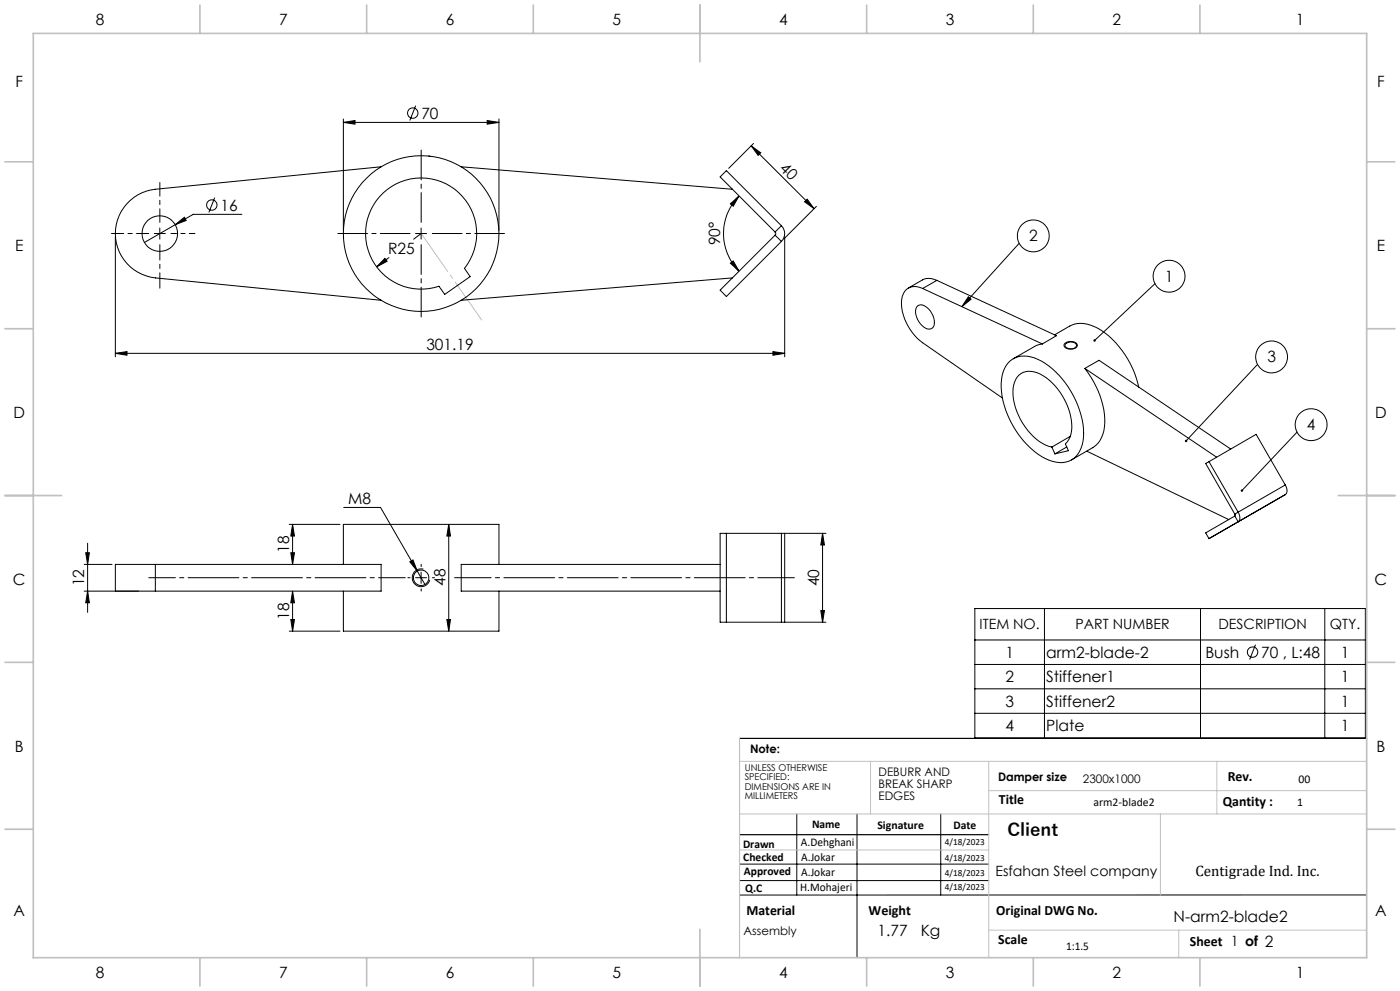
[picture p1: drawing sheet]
<svg xmlns="http://www.w3.org/2000/svg" width="420mm" height="297mm" viewBox="0 0 420 297" stroke-linecap="round" stroke-linejoin="round" font-family="sans-serif">
<g fill="none" stroke="#000" stroke-width=".3">
<path d="M103 36.7l3.5-.6v1.1zM103 35.7v33.3M103 36.7h46.7M124.7 31.7l-1.8 4.4M146.2 36.1l3.5 .6-3.5 .5zM149.7 35.7v33.3M64.4 59.2l-1.7 4.5M114.3 50l-67.7 6.7a13.4 13.4 0 0 0-12 13.3 13.4 13.4 0 0 0 12 13.3l67.7 6.7M115 57.8a16.7 16.7 0 0 1 22.7 0 16.7 16.7 0 0 1 1.6 22.6l1.7 2.5-7.6 5.3-1.7-2.4a16.7 16.7 0 0 1-19.7-7.2 16.7 16.7 0 0 1 3-20.8zM128.7 46.8h.1M138.4 50l81.3 6.7M221.7 58.7a16 16 0 0 0 0 22.6"/>
<path d="M225.4 43.7l2.8 2.1-.8 .8zM225.4 43.7l18.8 18.8M226.1 43l-7.5 7.4M34.6 71v35.9M46.3 70h3.3M47.9 68.3v3.4M52.6 67.3l2.7-2.2 .5 1zM72.6 64.2h-14.6l-14.7 8.5M115.5 77.4l.6 .9-3.1 1.7zM116.7 77.2l-3.7 2.8M124.7 70h3.3M126.3 70l-2.2 1.7"/>
<path d="M126.3 68.3v3.4M219.1 61.1l2.6-2.4-1.7 3.1zM219.1 78.9l.9-.7 1.7 3.1zM232.5 69.5l.2 .4-.2 .6M232.5 70.5l-16.5 16.5 1.9 1.9 16.5-16.5M232.5 70.5l1.9 1.9M234.4 67.7a3.3 3.3 0 0 1 0 4.7M234.4 67.7l-16.5-16.6-1.9 1.9 16.5 16.5M234.4 67.7l-1.9 1.8M235.4 71v35.9M241.4 60.5l.7-.8 2.1 2.8zM244.9 61.8l-9.8 9.8"/>
<path d="M305.8 72.9l-17.2 19M219.7 83.3l-81.3 6.7M275.3 91.7a2.99 2.99 0 0 1 3.9 1.6 4.5 4.5 0 0 1 .7 4.8 2.21 2.21 0 0 1-3.3-.6 5.3 5.3 0 0 1-1.6-5.5zM276.8 86.5a4.1 4.1 0 0 0-4.5-.1 4.1 4.1 0 0 0-1.9 4 15.6 15.6 0 0 0 6.4 12.3l23.9 16.6M276.8 86.5l35.9 16.6M281.1 84a4.7 4.7 0 0 0-4.3-.1l-4.3 2.4M281.1 84l35.8 16.6-4.2 2.5M281.1 84l-4.3 2.5M290.5 88.9l.8 .8-2.7 2.2zM346.5 85l-18.1 17.1M34.6 105.9l3.5-.5v1.1zM34.6 105.9h200.8"/>
<path d="M231.9 105.4l3.5 .5-3.5 .6zM303 108.2a8.1 8.1 0 0 1 9.5 0 27 27 0 0 1 12.5 22.9 7.3 7.3 0 0 1-6.3 7.5 14.7 14.7 0 0 1-10.5-5.3 26.5 26.5 0 0 1-7.7-19.6 8.6 8.6 0 0 1 2.5-5.5zM312.7 103.1l-1.8 .4-6.9 4M316.4 100.4l4.5-2.7a9.3 9.3 0 0 1 9.6 1.4 28.2 28.2 0 0 1 11.1 16.9M319.4 102.9a2.51 2.51 0 0 1 3.8 .6 2.43 2.43 0 0 1-3.8 .5l-.2-.6zM319.7 103a2.1 2.1 0 0 1 3.3 .5 2.05 2.05 0 0 1-3.5 .1zM325.4 110.4a24.8 24.8 0 0 1 5.8 18.7l-.4 1.1a6.8 6.8 0 0 1-3 4l-6.3 3.6M325.4 110.4l39.6 26.6M325.4 110.4l4.3-2.4 39.5 26.6M377.3 109.2l-21.5 22.9M315.6 134a16.1 16.1 0 0 1-10-9.5 12.9 12.9 0 0 1-.9-10.7 5.1 5.1 0 0 1 7.3-1.7 18.9 18.9 0 0 1 9.5 17.1 6.2 6.2 0 0 1-1.9 3.8l.9 2.1-4 .9M315.6 134l.9 2"/>
<path d="M320 133.9l-3.5 2.1M321.1 130.8l-5.5 3.2M326 135.2l42.6 20.5M362.7 138.4l14.1-8.2 8.8 15.1M362.7 138.4l8.7 15.1M362.7 138.4l-1 .5 8.8 15.2M389.1 129.5l-16.5 17.5M86.8 157.2h15.2M87.8 157.2l.5 3.5h-1.1zM87.8 157.2v12M103.1 152.1h11.1l13.3 23.1M134.6 157.2l.5 3.5h-1z"/>
<path d="M134.6 157.2v32M217.9 159.8v26.7M234.4 159.8h1M234.4 159.8h-18.4v26.7h18.4M234.4 159.8v26.7M235.4 159.8h12.4M235.4 159.8v26.7M246.8 159.8v26.7M246.8 159.8l.5 3.5h-1.1zM370.5 154.1v.6M370.5 154.7l.9 1.7M371.4 153.5a2.17 2.17 0 0 1 0 2.9"/>
<path d="M371.4 153.5l-.9 .6M376.8 153.3l-14.1 8.1-1-1.7 8.8-5M385.6 145.3a2.18 2.18 0 0 1 0 2.9l-14.2 8.2M385.6 145.3l-14.2 8.2M25.3 169.2h8.3M25.3 177.2h16.3M25.7 165.7h1.1l-.5 3.5zM26.3 177.2l.5 3.5h-1.1zM26.3 162.8v20.7M46.6 169.2h-12v8h12M46.6 169.2h67.7v8h-67.7M46.6 169.2v8"/>
<path d="M87.2 165.7h1.1l-.5 3.5zM87.8 177.2l.5 3.5h-1.1zM87.8 177.2v12M103 169.2v-12h46.7v12M103 177.2v12h46.7v-12M122.9 168.4l1-.6 1.3 3.3zM124.7 173.1h3.3M126.3 171.5v3.3M127 170.6a2.66 2.66 0 0 0-3.2 1.8 2.66 2.66 0 0 0 1.8 3.3 2.66 2.66 0 0 0 3.3-1.9M216 169.2h-77.6v8h77.6M86.8 189.2h15.2M87.2 185.7h1.1l-.5 3.5z"/>
<path d="M134.1 185.7h1l-.5 3.5zM234.4 186.5h1M235.4 186.5h12.4M246.2 183h1.1l-.5 3.5zM292.5 182.4h117.1v38.7h-117.1zM292.5 191.8h117.1M292.5 199.1h117.1M313.3 182.4v38.7M360.2 182.4v38.7M376.7 193.2l-1.8 4.5M397.4 182.4v38.7M292.5 206.4h117.1"/>
<path d="M292.5 213.8h117.1M221.9 259h74.7M239 243.9v24.3M257.1 243.9v43.1M282.2 243.9v24.3M221.9 263.9h74.7M410 268.2h-188.1"/>
<circle cx="123.8" cy="33.9" r="1.55"/>
<circle cx="47.9" cy="70" r="5.3"/>
<circle cx="63.5" cy="61.4" r="1.55"/>
<circle cx="126.4" cy="70" r="23.3"/>
<circle cx="310" cy="70.7" r="4.8"/>
<circle cx="350.7" cy="82.8" r="4.8"/>
<circle cx="381.5" cy="107" r="4.8"/>
<circle cx="393.3" cy="127.3" r="4.8"/>
<circle cx="126.3" cy="173.1" r="2.33"/>
<circle cx="375.8" cy="195.4" r="1.56"/>
</g>
<path d="M121.6 173.1h-77" fill="none" stroke="#000" stroke-width=".3" stroke-dasharray="15.2 1.3 1.3 1.3" stroke-dashoffset="7.3"/>
<path d="M238.3 173.1h-101.9" fill="none" stroke="#000" stroke-width=".3" stroke-dasharray="15.2 1.3 1.3 1.3" stroke-dashoffset="4.3"/>
<path d="M221.9 221.3h188.1M221.9 250.2h74.7" fill="none" stroke="#000" stroke-width=".35"/>
<path d="M126.4 70l18.1 25.9" fill="none" stroke="#c0c0c0" stroke-width=".3" stroke-dasharray="15.2 1.3 1.3 1.3" stroke-dashoffset="1.3"/>
<path d="M221.9 228.2h188.1M261.2 228.2v15.7M296.6 228.2v58.8M296.6 237h113.4M365.1 228.2v15.7M221.9 243.9h188.1M221.9 254.7h74.7M348.1 243.9v24.3M296.6 278.8h113.4M353.6 278.8v8.2" fill="none" stroke="#c0c0c0" stroke-width=".3"/>
<path d="M221.9 221.3v65.7" fill="none" stroke="#c0c0c0" stroke-width=".35"/>
<g fill="none" stroke="#c0c0c0" stroke-width=".5">
<path d="M10 10h400v277h-400zM60 1.5v8.5M110 1.5v8.5M160 1.5v8.5M210 1.5v17M260 1.5v8.5M310 1.5v8.5M360 1.5v8.5M1.5 48.5h8.5M410 48.5h8.5M1.5 98.5h8.5M410 98.5h8.5"/>
<path d="M1.5 148.5h17M401.5 148.5h17M1.5 198.5h8.5M410 198.5h8.5M1.5 248.5h8.5M410 248.5h8.5M210 278.5v17M60 287v8.5M110 287v8.5M160 287v8.5M260 287v8.5M310 287v8.5"/>
<path d="M360 287v8.5"/>
</g>
<path d="M123 70h-21.6M126.4 66.7v-21.7M126.4 73.3v21.7M129.7 70h21.7" fill="none" stroke="#000" stroke-width=".3" stroke-dasharray="15.2 1.3 1.3 1.3" stroke-dashoffset="6.3"/>
<path d="M48 66.7v-12" fill="none" stroke="#000" stroke-width=".3" stroke-dasharray="15.2 1.3 1.3 1.3" stroke-dashoffset="11.2"/>
<path d="M44.6 70h-11.2" fill="none" stroke="#000" stroke-width=".3" stroke-dasharray="15.2 1.3 1.3 1.3" stroke-dashoffset="11.6"/>
<path d="M48 73.3v13.1" fill="none" stroke="#000" stroke-width=".3" stroke-dasharray="15.2 1.3 1.3 1.3" stroke-dashoffset="10.6"/>
<path d="M51.3 70h7.2" fill="none" stroke="#000" stroke-width=".3" stroke-dasharray="15.2 1.3 1.3 1.3" stroke-dashoffset="13.6"/>
<path d="M123 173.1h-.6M126.4 169.8v-.7M126.4 176.5v.6M129.7 173.1h.7" fill="none" stroke="#000" stroke-width=".3" stroke-dasharray="15.2 1.3 1.3 1.3"/>
<g fill="#000">
<path d="M103 36.7l3.5-.6v1.1zM146.2 36.1l3.5 .6-3.5 .5zM115.5 77.4l-2.5 2.6 3.1-1.7zM52.6 67.3l3.2-1.2-.5-1zM122.9 168.4l2.3 2.7-1.3-3.3z"/>
<path d="M219.1 61.1l2.6-2.4-1.7 3.1zM219.1 78.9l.9-.7 1.7 3.1zM134.6 157.2l.5 3.5h-1zM134.1 185.7h1l-.5 3.5zM25.7 165.7h1.1l-.5 3.5zM26.3 177.2l.5 3.5h-1.1z"/>
<path d="M241.4 60.5l.7-.8 2.1 2.8zM225.4 43.7l2.8 2.1-.8 .8z"/>
<path d="M34.6 105.9l3.5-.5v1.1zM231.9 105.4l3.5 .5-3.5 .6z"/>
<path d="M355.6 131.9v.5l.2-.3-.2 .3a.38 .38 0 0 0 .5 0 .38 .38 0 0 0 0-.5 .38 .38 0 0 0-.5 0zM328.1 101.8v.5l.3-.2-.3 .2a.37 .37 0 0 0 .6 0 .37 .37 0 0 0-.1-.6 .37 .37 0 0 0-.5 .1zM290.5 88.9l.8 .8-2.7 2.2zM372.3 146.8v.5l.3-.3-.3 .3a.37 .37 0 0 0 .6 0 .37 .37 0 0 0-.1-.6 .37 .37 0 0 0-.5 .1z"/>
<path d="M246.8 159.8l.5 3.5h-1.1zM246.2 183h1.1l-.5 3.5z"/>
<path d="M87.2 165.7h1.1l-.5 3.5zM87.8 157.2l.5 3.5h-1.1zM87.2 185.7h1.1l-.5 3.5zM87.8 177.2l.5 3.5h-1.1z"/>
</g>
<text font-size="5.3" x="302.2" y="250.7">Client</text>
<g font-size="4.7">
<text x="28.7" y="7.6">8</text>
<text x="83.7" y="7.6">7</text>
<text x="133.7" y="7.6">6</text>
<text x="183.7" y="7.6">5</text>
<text x="233.7" y="7.6">4</text>
<text x="283.7" y="7.6">3</text>
<text x="333.7" y="7.6">2</text>
<text x="388.7" y="7.6">1</text>
<text x="4.6" y="26.1">F</text>
<text x="413.1" y="26.1">F</text>
<text x="126.4" y="35.6">70</text>
<text x="233.7" y="50.6" transform="rotate(45 233.7 50.6)">40</text>
<text x="66.1" y="63.1">16</text>
<text x="4.5" y="75.3">E</text>
<text x="116.4" y="76.2">R25</text>
<text x="216.1" y="73.5" transform="rotate(-90 216.1 73.5)">90°</text>
<text x="308.7" y="72.3">2</text>
<text x="413" y="75.3">E</text>
<text x="349.4" y="84.4">1</text>
<text x="127.9" y="104.9">301.19</text>
<text x="380.2" y="108.6">3</text>
<text x="4" y="125.3">D</text>
<text x="412.5" y="125.3">D</text>
<text x="392.1" y="128.9">4</text>
<text x="104.4" y="151">M8</text>
<text x="86.8" y="165.7" transform="rotate(-90 86.8 165.7)">18</text>
<text x="3.9" y="175.3">C</text>
<text x="25.3" y="175.7" transform="rotate(-90 25.3 175.7)">12</text>
<text x="133.6" y="175.5" transform="rotate(-90 133.6 175.5)">48</text>
<text x="245.8" y="175.7" transform="rotate(-90 245.8 175.7)">40</text>
<text x="412.4" y="175.3">C</text>
<text x="86.8" y="185.7" transform="rotate(-90 86.8 185.7)">18</text>
<text x="301.6" y="197.2">1</text>
<text x="313.8" y="197.2">arm2-blade-2</text>
<text x="361.6" y="197.2">Bush</text>
<text x="378.4" y="197.2">70 , L:48</text>
<text x="402.3" y="197.2">1</text>
<text x="301.6" y="204.4">2</text>
<text x="313.8" y="204.4">Stiffener1</text>
<text x="402.3" y="204.4">1</text>
<text x="301.6" y="211.8">3</text>
<text x="313.8" y="211.8">Stiffener2</text>
<text x="402.3" y="211.8">1</text>
<text x="301.6" y="219.1">4</text>
<text x="313.8" y="219.1">Plate</text>
<text x="402.3" y="219.1">1</text>
<text x="4.4" y="225.3">B</text>
<text x="412.9" y="225.3">B</text>
<text x="4" y="274.6">A</text>
<text x="412.5" y="274.6">A</text>
<text x="263.3" y="280.5">1.77</text>
<text x="276.2" y="280.5">Kg</text>
<text x="352.1" y="276.4">N-arm2-blade2</text>
<text x="28.7" y="293.1">8</text>
<text x="83.7" y="293.1">7</text>
<text x="133.7" y="293.1">6</text>
<text x="183.7" y="293.1">5</text>
<text x="233.7" y="293.1">4</text>
<text x="283.7" y="293.1">3</text>
<text x="333.7" y="293.1">2</text>
<text x="388.7" y="293.1">1</text>
</g>
<text font-size="4.5" x="358.6" y="262.6">Centigrade Ind. Inc.</text>
<g font-size="4.2">
<text x="293.9" y="188.6">ITEM NO.</text>
<text x="322.6" y="188.6">PART NUMBER</text>
<text x="365.5" y="188.6">DESCRIPTION</text>
<text x="399" y="188.6">QTY.</text>
<text x="368.3" y="234.1">Rev.</text>
<text x="299.7" y="240.9">Title</text>
<text x="366.8" y="241.6">Qantity :</text>
<text x="298.6" y="262.6">Esfahan Steel company</text>
<text x="223.9" y="274.2">Material</text>
<text x="260.6" y="274.2">Weight</text>
<text x="298.9" y="274.2">Original DWG No.</text>
<text x="299.5" y="282.8">Scale</text>
<text x="357" y="283.6">Sheet 1 of 2</text>
</g>
<g font-size="3.5">
<text x="225" y="225.7">Note:</text>
<text x="263.6" y="232.6">DEBURR AND</text>
<text x="263.6" y="236.1">BREAK SHARP</text>
<text x="263.6" y="239.7">EDGES</text>
<text x="299.4" y="234.1">Damper size</text>
<text x="324.9" y="234.7">2300x1000</text>
<text x="389.6" y="234.7">00</text>
<text x="328.1" y="241.6">arm2-blade2</text>
<text x="389.2" y="241.6">1</text>
<text x="243.6" y="248.1">Name</text>
<text x="263.2" y="248.5">Signature</text>
<text x="286" y="248.5">Date</text>
<text x="222.9" y="254">Drawn</text>
<text x="240.3" y="253.6">A.Dehghani</text>
<text x="240.4" y="257.9">A.Jokar</text>
<text x="223" y="258.1">Checked</text>
<text x="223.2" y="262.1">Approved</text>
<text x="240.4" y="262.4">A.Jokar</text>
<text x="223.6" y="267.4">Q.C</text>
<text x="240.1" y="267.1">H.Mohajeri</text>
<text x="223.1" y="280.2">Assembly</text>
<text x="319.8" y="284.6">1:1.5</text>
</g>
<g font-size="2.8">
<text x="223.4" y="231">UNLESS OTHERWISE</text>
<text x="223.4" y="233.8">SPECIFIED:</text>
<text x="223.4" y="236.7">DIMENSIONS ARE IN</text>
<text x="223.4" y="239.5">MILLIMETERS</text>
<text x="283.5" y="253.2">4/18/2023</text>
<text x="283.5" y="258.1">4/18/2023</text>
<text x="283.5" y="262.7">4/18/2023</text>
<text x="283.5" y="266.6">4/18/2023</text>
</g>
</svg>
